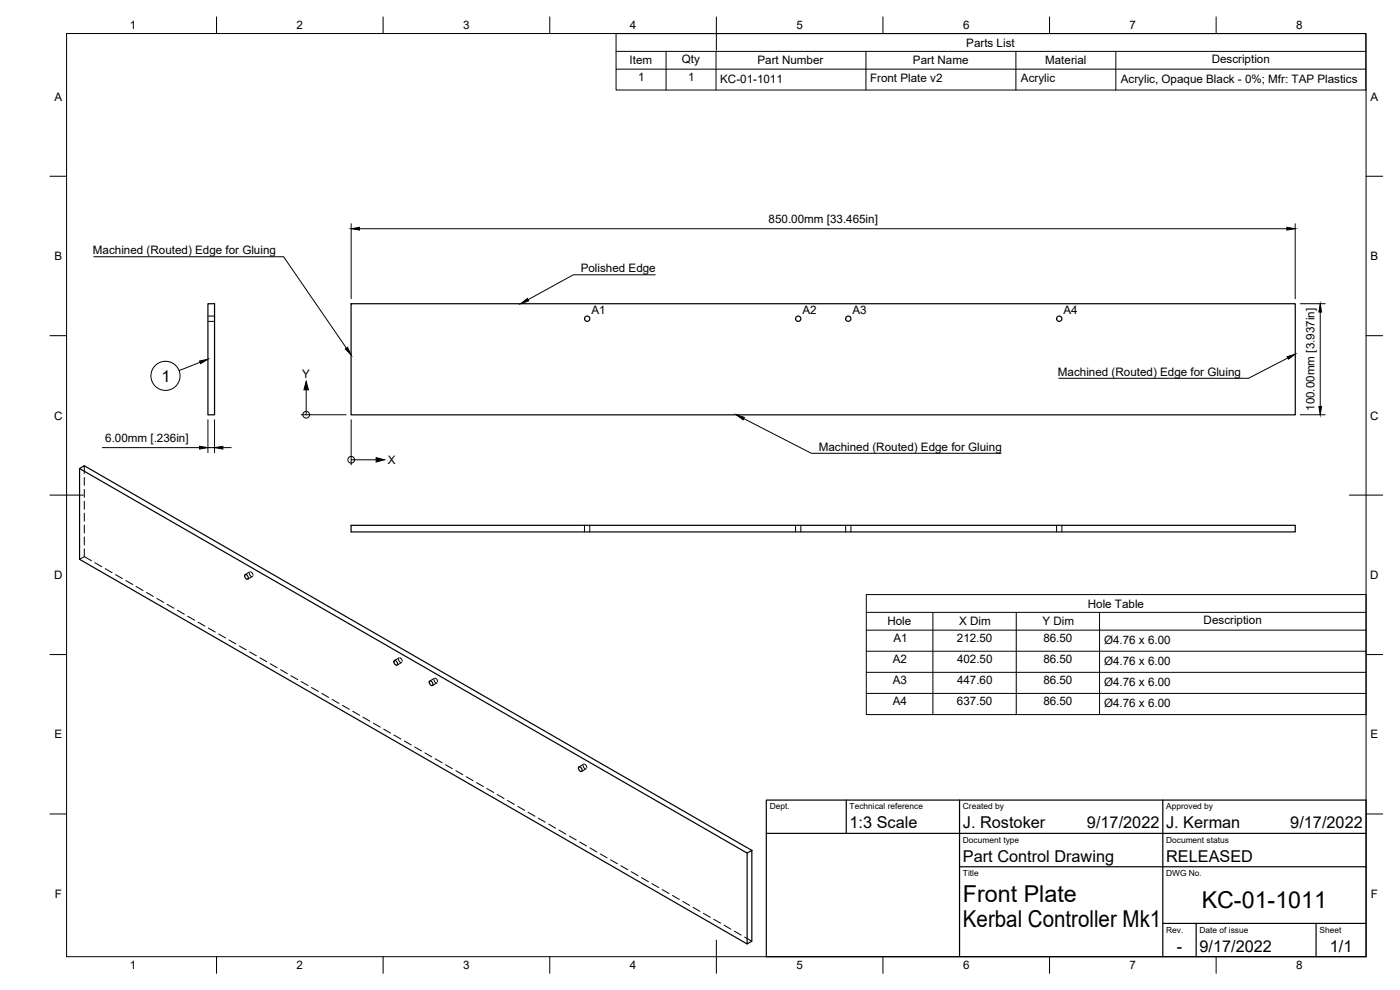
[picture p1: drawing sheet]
<svg xmlns="http://www.w3.org/2000/svg" width="420mm" height="297mm" viewBox="0 0 420 297" stroke-linecap="round" stroke-linejoin="round" font-family="sans-serif">
<!-- layer: Visible -->
<g fill="none" stroke="#000" stroke-width=".36">
<path d="M62.4 91.1h2v33.4h-2zM105.4 91.1h283.3v33.4h-283.3zM23.9 140.6l200.3 115.4M105.4 157.6h283.3v2h-283.3zM73.6 172.4a.82 .82 0 0 1 .8 .5 .82 .82 0 0 1-.2 .9l-.7-.8zM118.4 198.2a.82 .82 0 0 1 .8 .5 .82 .82 0 0 1-.2 .9l-.8-.8zM129 204.3a.82 .82 0 0 1 .8 .5 .82 .82 0 0 1-.2 .9l-.7-.8zM173.8 230.1a.82 .82 0 0 1 .8 .5 .82 .82 0 0 1-.2 .9l-.8-.8zM224.2 256l1.4-.8v27.2l-1.4 .8zM225.6 255.2l-200.3-115.5-1.4 .9v27.2l200.3 115.4"/>
<circle cx="176.2" cy="95.6" r=".79"/>
<circle cx="239.6" cy="95.6" r=".79"/>
<circle cx="254.6" cy="95.6" r=".79"/>
<circle cx="317.9" cy="95.6" r=".79"/>
</g>
<!-- layer: Hidden -->
<g fill="none" stroke="#000" stroke-width=".3">
<path d="M62.4 94.8h2M62.4 96.4h2M25.3 139.7v2.4M25.3 143.3v2.3M25.3 146.8v2.4M25.3 150.4v2.4M25.3 154v2.4M25.3 157.6v2.3M175.4 157.6v2M177 157.6v2M238.8 157.6v2M240.3 157.6v2"/>
<path d="M253.8 157.6v2M255.4 157.6v2M317.1 157.6v2M318.7 157.6v2M25.3 161.1v2.4M25.3 164.7v2.3M25.3 167l-1.4 .8M25.3 167l2.2 1.2M28.5 168.8l2 1.2M31.6 170.6l2 1.2M34.7 172.4l2 1.2M37.8 174.2l2 1.2"/>
<path d="M40.9 176l2 1.2M44 177.8l2 1.2M47.1 179.5l2 1.2M74.8 172l.3 .7 .4 .3M75 171.6l-1.4 .8M75.2 171.6l.5 .3 .2 .7M75.8 173l-1.4 .8M50.1 181.3l2.1 1.2M53.2 183.1l2.1 1.2M56.3 184.9l2.1 1.2M59.4 186.7l2.1 1.2M62.5 188.5l2.1 1.1"/>
<path d="M65.6 190.2l2.1 1.2M68.7 192l2.1 1.2M71.8 193.8l2.1 1.2M74.9 195.6l2.1 1.2M78 197.4l2.1 1.2M81.1 199.1l2.1 1.2M119.6 197.7l.2 .7 .5 .4M119.8 197.4l-1.5 .8M120 197.4l.5 .3 .2 .7M120.6 198.8l-1.5 .8M84.2 200.9l2.1 1.2M87.3 202.7l2 1.2"/>
<path d="M90.4 204.5l2.1 1.2M93.5 206.3l2 1.2M96.6 208.1l2 1.2M99.7 209.9l2 1.1M102.8 211.6l2 1.2M105.9 213.4l2 1.2M108.9 215.2l2.1 1.2M112.1 217l2 1.2M115.1 218.8l2.1 1.1M130.2 203.9l.3 .7 .5 .3M130.4 203.5l-1.4 .8M130.6 203.5l.4 .2 .4 .8"/>
<path d="M131.2 204.9l-1.4 .8M118.2 220.5l2.1 1.2M121.3 222.3l2.1 1.2M124.4 224.1l2.1 1.2M127.5 225.9l2.1 1.2M130.6 227.7l2.1 1.2M133.7 229.5l2.1 1.1M136.8 231.2l2.1 1.2M139.9 233l2.1 1.2M143 234.8l2.1 1.2M146.1 236.6l2.1 1.2M149.2 238.4l2.1 1.2"/>
<path d="M175 229.7l.3 .7 .4 .3M175.2 229.3l-1.5 .8M175.4 229.3l.4 .2 .3 .8M175.9 230.7l-1.4 .8M152.3 240.2l2 1.1M155.4 241.9l2 1.2M158.5 243.7l2 1.2M161.6 245.5l2 1.2M164.7 247.3l2 1.2M167.8 249.1l2 1.2M170.9 250.9l2 1.1M173.9 252.6l2.1 1.2"/>
<path d="M177.1 254.4l2 1.2M180.1 256.2l2.1 1.2M183.2 258l2.1 1.2M186.3 259.8l2.1 1.1M189.4 261.5l2.1 1.2M192.5 263.3l2.1 1.2M195.6 265.1l2.1 1.2M198.7 266.9l2.1 1.2M201.8 268.7l2.1 1.2M204.9 270.5l2.1 1.2M208 272.3l2.1 1.1M211.1 274l2.1 1.2"/>
<path d="M214.2 275.8l2.1 1.2M217.3 277.6l2.1 1.2M220.4 279.4l2 1.2M223.5 281.2l2.1 1.2"/>
</g>
<!-- layer: TitleBlock -->
<path d="M230 240.1h180v46.9h-180zM230 250h180M254 240.1v9.9M288 240.1v46.9M349 240.1v46.9M288 260.1h122M349 277.1h61M359 277.1v9.9M395 277.1v9.9" fill="none" stroke="#000" stroke-width=".36"/>
<!-- layer: Border -->
<g fill="none" stroke="#000" stroke-width=".3">
<path d="M20 10.1h390v276.9h-390zM65 5.1v5M115 5.1v5M165 5.1v5M215 5.1v10M265 5.1v5M315 5.1v5M365 5.1v5M15 52.9h5M410 52.9h5M15 100.7h5M410 100.7h5"/>
<path d="M15 148.6h10M405 148.6h10M15 196.4h5M410 196.4h5M15 244.2h5M410 244.2h5M65 287v5M115 287v5M165 287v5M215 282.1v9.9M265 287v5M315 287v5"/>
<path d="M365 287v5"/>
</g>
<!-- layer: Parts Lists -->
<path d="M184.9 10.1h225v16.9h-225zM184.9 15.4h225M199.9 15.4v11.6M214.9 15.4v11.6M259.9 15.4v11.6M304.9 15.4v11.6M334.9 15.4v11.6M184.9 20.8h225" fill="none" stroke="#000" stroke-width=".3"/>
<!-- layer: Balloons -->
<circle cx="49.7" cy="112.8" r="4.4" fill="none" stroke="#000" stroke-width=".3"/>
<!-- layer: 0 -->
<path d="M59.9 108.3l2.5-.5-2.2 1.3z" fill="#000" stroke="#000" stroke-width=".3"/>
<path d="M60.1 108.7l-6.4 2.5" fill="none" stroke="#000" stroke-width=".3"/>
<!-- layer: Leaders -->
<path d="M156.3 91.1l2-1.5 .4 .7zM103.6 104.7l.7-.5 1.1 2.3zM386.3 107l2.4-.7-2 1.5zM221 124.4l2.4 .8-.4 .8z" fill="#000" stroke="#000" stroke-width=".3"/>
<path d="M28.2 77h56.9l18.9 27.5M196.7 82.5h-24.6l-13.6 7.4M386.5 107.4l-11.8 6.1h-56.9M223.2 125.6l20.3 10.4h56.9" fill="none" stroke="#000" stroke-width=".3"/>
<!-- layer: FD_Dimensions -->
<path d="M105.4 67.1v22.5M107.9 68.6h278.3M388.7 67.1v22.5M390.2 91.1h7.5M396.2 93.6v28.3M30.7 134.3h29.2M62.4 125.9v9.9M62.4 134.3h2M64.4 125.9v9.9M66.9 134.3h2.5M390.2 124.4h7.5" fill="none" stroke="#000" stroke-width=".3"/>
<path d="M105.4 68.6l2.5-.4v.8zM386.2 68.2l2.5 .4-2.5 .4zM396.2 91.1l.4 2.5h-.8zM59.9 133.9l2.5 .4-2.5 .4zM64.4 134.3l2.5-.4v.8zM395.8 121.9h.8l-.4 2.5z" fill="#000" stroke="#000" stroke-width=".3"/>
<!-- layer: Origin Marker -->
<g fill="none" stroke="#000" stroke-width=".3">
<path d="M91.9 117v7.4M90.4 124.4h13.5M105.4 125.9v13.6M105.4 138h7.5"/>
<circle cx="91.9" cy="124.4" r="1.01"/>
<circle cx="105.4" cy="137.9" r="1.01"/>
</g>
<path d="M91.9 114.5l.7 2.5h-1.4zM112.9 137.3l2.5 .7-2.5 .6z" fill="#000" stroke="#000" stroke-width=".3"/>
<!-- layer: Hole Tables -->
<path d="M260 178.4h150v36h-150zM260 183.7h150M260 189.1h150M260 195.4h150M280 183.7v30.7M305 183.7v30.7M330 183.7v30.7M260 201.7h150M260 208.1h150" fill="none" stroke="#000" stroke-width=".3"/>
<g font-size="7">
<text x="289" y="270.6">Front Plate</text>
<text x="360.6" y="272.3">KC-01-1011</text>
<text x="289" y="278.1">Kerbal Controller Mk1</text>
</g>
<g font-size="4.9">
<text x="48.5" y="114.5">1</text>
<text x="255" y="248.5">1:3 Scale</text>
<text x="289" y="248.5">J. Rostoker</text>
<text x="326.2" y="248.5">9/17/2022</text>
<text x="350" y="248.5">J. Kerman</text>
<text x="387.2" y="248.5">9/17/2022</text>
<text x="289" y="258.6">Part Control Drawing</text>
<text x="350" y="258.6">RELEASED</text>
<text x="353.2" y="285.7">-</text>
<text x="360" y="285.5">9/17/2022</text>
<text x="399.1" y="285.7">1/1</text>
</g>
<g font-size="3.5">
<text x="39" y="8.8">1</text>
<text x="89" y="8.8">2</text>
<text x="139" y="8.8">3</text>
<text x="189" y="8.8">4</text>
<text x="239" y="8.8">5</text>
<text x="289" y="8.8">6</text>
<text x="339" y="8.8">7</text>
<text x="389" y="8.8">8</text>
<text x="290" y="14">Parts List</text>
<text x="188.9" y="19.3">Item</text>
<text x="204.6" y="19">Qty</text>
<text x="227.3" y="19.3">Part Number</text>
<text x="274" y="19.3">Part Name</text>
<text x="313.7" y="19.3">Material</text>
<text x="363.6" y="19">Description</text>
<text x="191.6" y="24.2">1</text>
<text x="206.5" y="24.2">1</text>
<text x="216.1" y="24.8">KC-01-1011</text>
<text x="261.1" y="24.8">Front Plate v2</text>
<text x="306.4" y="24.8">Acrylic</text>
<text x="336.4" y="24.8">Acrylic, Opaque Black - 0%; Mfr: TAP Plastics</text>
<text x="16.3" y="30.2">A</text>
<text x="411.3" y="30.2">A</text>
<text x="230.7" y="66.9">850.00mm [33.465in]</text>
<text x="27.9" y="76.3">Machined (Routed) Edge for Gluing</text>
<text x="16.3" y="78">B</text>
<text x="174.3" y="81.7">Polished Edge</text>
<text x="411.3" y="78">B</text>
<text x="177.5" y="94.3">A1</text>
<text x="240.8" y="94.3">A2</text>
<text x="255.8" y="94.3">A3</text>
<text x="319.2" y="94.3">A4</text>
<text x="90.7" y="113.5">Y</text>
<text x="317.5" y="112.8">Machined (Routed) Edge for Gluing</text>
<text x="16.2" y="125.9">C</text>
<text x="394.5" y="123.3" transform="rotate(-90 394.5 123.3)">100.00mm [3.937in]</text>
<text x="411.2" y="125.9">C</text>
<text x="31.6" y="132.6">6.00mm [.236in]</text>
<text x="245.7" y="135.3">Machined (Routed) Edge for Gluing</text>
<text x="116.4" y="139.2">X</text>
<text x="16.2" y="173.7">D</text>
<text x="411.2" y="173.7">D</text>
<text x="326.5" y="182.3">Hole Table</text>
<text x="266.3" y="187.6">Hole</text>
<text x="287.8" y="187.6">X Dim</text>
<text x="312.8" y="187.6">Y Dim</text>
<text x="361.2" y="187.3">Description</text>
<text x="268.2" y="192.6">A1</text>
<text x="287.2" y="192.6">212.50</text>
<text x="313.1" y="192.6">86.50</text>
<text x="331.3" y="193.2">Ø4.76 x 6.00</text>
<text x="267.9" y="198.9">A2</text>
<text x="287.2" y="198.9">402.50</text>
<text x="313.1" y="198.9">86.50</text>
<text x="331.3" y="199.5">Ø4.76 x 6.00</text>
<text x="267.9" y="205.2">A3</text>
<text x="287.2" y="205.2">447.60</text>
<text x="313.1" y="205.2">86.50</text>
<text x="331.3" y="205.8">Ø4.76 x 6.00</text>
<text x="267.9" y="211.6">A4</text>
<text x="287.2" y="211.6">637.50</text>
<text x="313.1" y="211.6">86.50</text>
<text x="331.3" y="212.2">Ø4.76 x 6.00</text>
<text x="16.3" y="221.6">E</text>
<text x="411.3" y="221.6">E</text>
<text x="16.4" y="269.4">F</text>
<text x="411.4" y="269.4">F</text>
<text x="39" y="290.8">1</text>
<text x="89" y="290.8">2</text>
<text x="139" y="290.8">3</text>
<text x="189" y="290.8">4</text>
<text x="239" y="290.8">5</text>
<text x="289" y="290.8">6</text>
<text x="339" y="290.8">7</text>
<text x="389" y="290.8">8</text>
</g>
<g font-size="2.5">
<text x="231" y="242.9">Dept.</text>
<text x="255" y="242.9">Technical reference</text>
<text x="289" y="242.9">Created by</text>
<text x="350" y="242.9">Approved by</text>
<text x="289" y="252.8">Document type</text>
<text x="350" y="252.8">Document status</text>
<text x="289" y="262.9">Title</text>
<text x="350" y="262.9">DWG No.</text>
<text x="350" y="279.9">Rev.</text>
<text x="360" y="279.9">Date of issue</text>
<text x="396" y="279.9">Sheet</text>
</g>
</svg>
